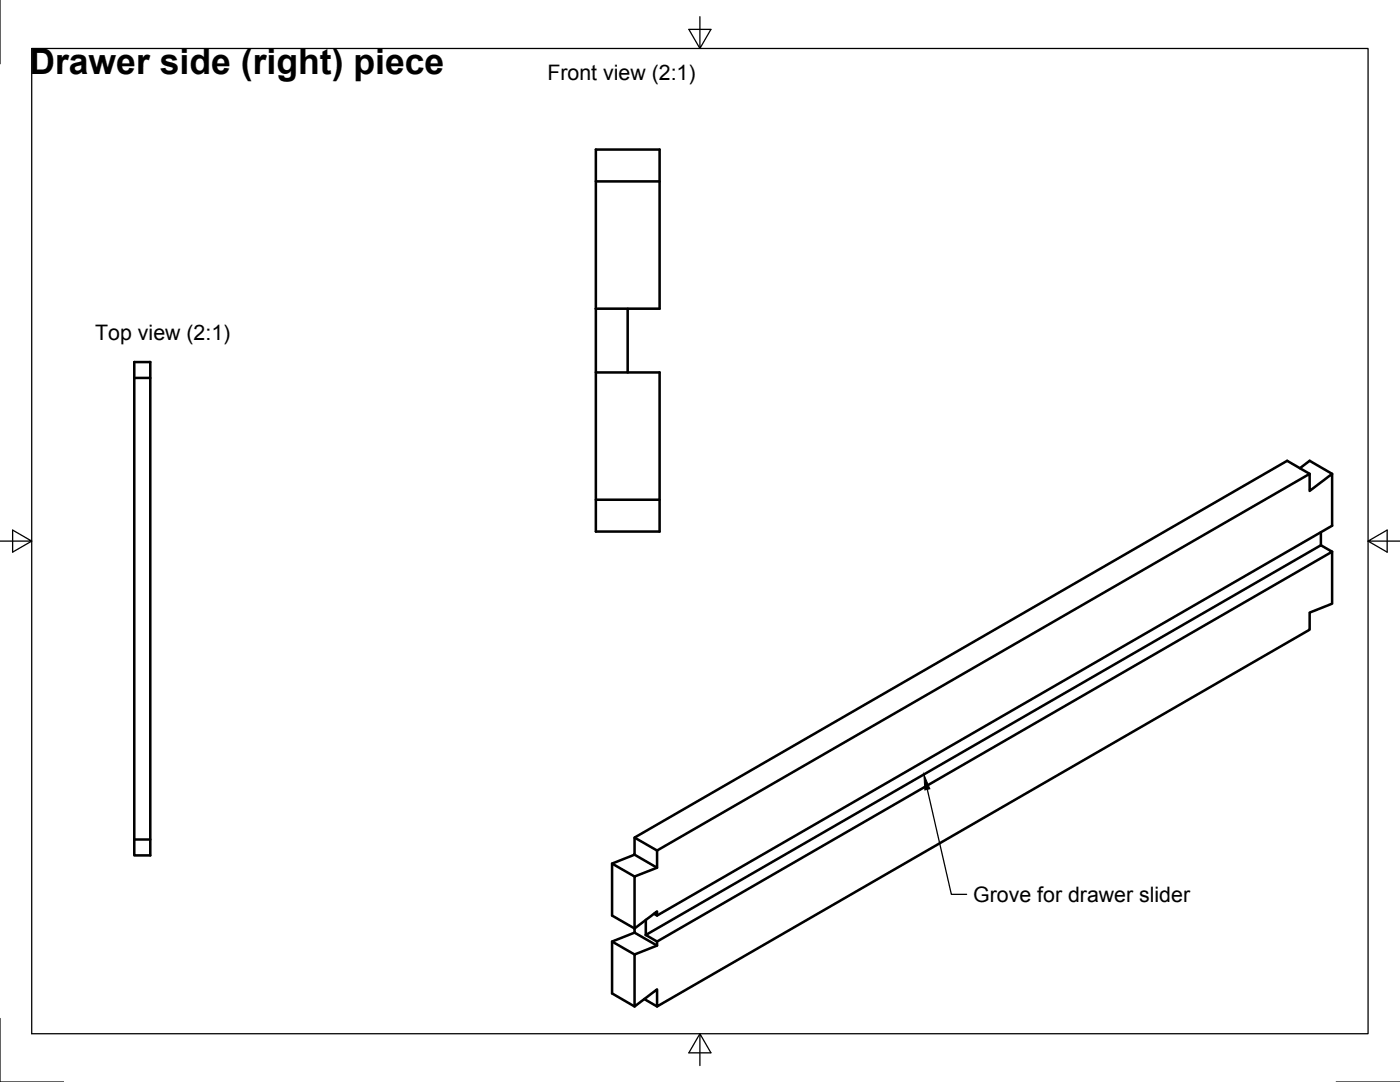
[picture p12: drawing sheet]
<svg xmlns="http://www.w3.org/2000/svg" width="279mm" height="216mm" viewBox="0 0 279 216" stroke-linecap="round" stroke-linejoin="round" font-family="sans-serif">
<!-- layer: Visible -->
<g fill="none" stroke="#000" stroke-width=".51">
<path d="M118.9 29.8h12.7v31.8h-12.7zM118.9 36.2h12.7M26.8 72.2h3.2v98.5h-3.2zM26.8 75.4h3.2M118.9 61.6v44.5h12.7v-31.8h-12.7M125.3 61.6v12.7M118.9 99.7h12.7M259.4 93.4l2-1.5 4.5 2.7M261.4 94.6l-4.5-2.7-130.3 75.2v3.4l-4.4 1.8v10.4l4.4 2.6v.8l4.5 2.6M263.6 106.2v2.6M265.9 110.1v10.4l-4.5 1.7v3.4l-130.3 75.2v-3.4l-4.5 3.4v-10.3l4.5-1.8v-.8M26.8 167.5h3.2"/>
<path d="M122.2 172.3l4.4 2.6M126.6 170.5l4.5 2.6M126.6 167.1l4.5 2.6M122.2 187.9l4.4 2.6M126.6 186.1l-4.4 1.8v10.3l4.4 2.6M128.6 199.3l2.5 1.5M128.9 186.6l134.7-77.8 2.3 1.3-134.8 77.8zM128.9 183.6v3M130.5 182.3l.6 .4 134.8-77.8v-10.3l-4.5 3.4v-3.4l-130.3 75.1v3.4l-4.5 1.8v10.4l4.5-3.4v.8"/>
</g>
<!-- layer: Border -->
<path d="M0 0v12.7M6.3 9.7h266.7v196.6h-266.7zM139.7 3.3v6.4l2.2-3.8h-4.4l2.2 3.8M0 108h6.3l-3.8-2.2v4.4l3.8-2.2M273 108l3.8 2.2v-4.4l-3.8 2.2h6.4M0 203.2v12.7h12.7M139.7 206.3l-2.2 3.8h4.4l-2.2-3.8v6.3M266.7 215.9h12.7" fill="none" stroke="#000" stroke-width=".25"/>
<!-- layer: Annotations -->
<path d="M184.4 154.5l1.2 2.9-1 .2z" fill="#000" stroke="#000" stroke-width=".2"/>
<path d="M185.1 157.5l4.8 21h3" fill="none" stroke="#000" stroke-width=".25"/>
<text font-size="7.1" x="5.9" y="14.8">Drawer side (right) piece</text>
<g font-size="4.3">
<text x="109.2" y="16">Front view (2:1)</text>
<text x="19" y="67.8">Top view (2:1)</text>
<text x="194.2" y="180">Grove for drawer slider</text>
</g>
</svg>
